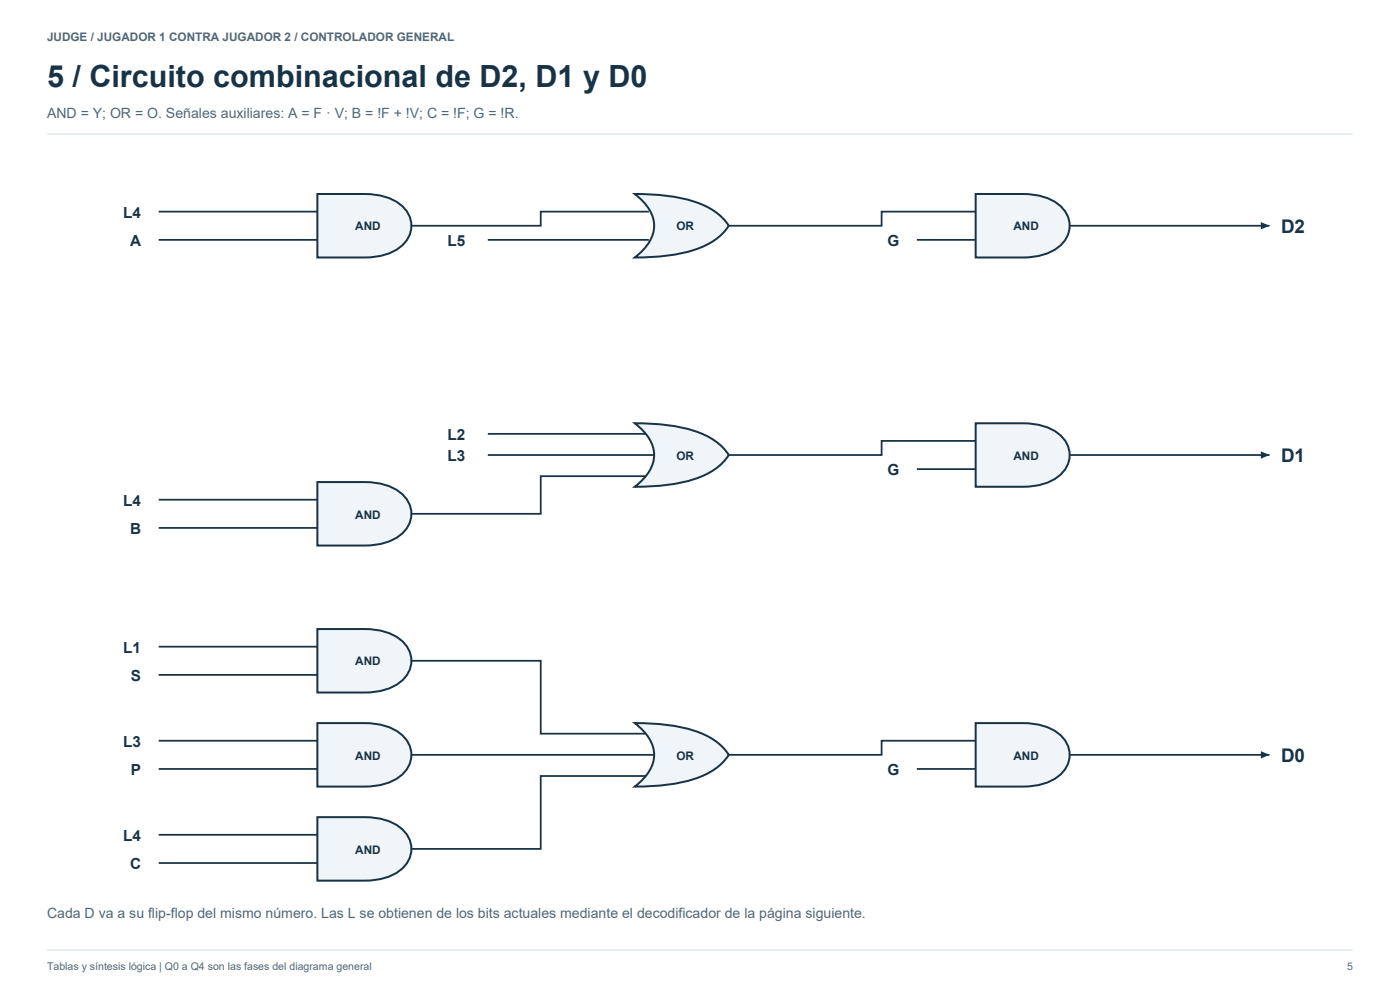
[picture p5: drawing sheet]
<svg xmlns="http://www.w3.org/2000/svg" width="420mm" height="297mm" viewBox="0 0 420 297" stroke-linecap="round" stroke-linejoin="round" font-family="sans-serif">
<path d="M14.1 40.2h391.9M14.1 285h391.9" fill="none" stroke="#d2dfe7" stroke-width=".3"/>
<path d="M95.2 58.2h14.2a16.2 16.2 0 0 1 11.9 4.2 7.9 7.9 0 0 1-2.3 12.5 17.9 17.9 0 0 1-9.6 2.4h-14.2z" fill-rule="evenodd" fill="#eff5f8" stroke="#183346" stroke-width=".6"/>
<path d="M47.6 63.5h47.6M47.6 72h47.6" fill="none" stroke="#183346" stroke-width=".53"/>
<path d="M190.5 58.2a47.9 47.9 0 0 1 22.2 4.1 16 16 0 0 1 6 5.4 19.6 19.6 0 0 1-12 7.8 62.9 62.9 0 0 1-16.2 1.8 12 12 0 0 0 5.7-10.8 13.1 13.1 0 0 0-5.7-8.3z" fill-rule="evenodd" fill="#eff5f8" stroke="#183346" stroke-width=".6"/>
<path d="M146.4 72h48.3M194.7 63.5h-32.4v4.2h-38.8" fill="none" stroke="#183346" stroke-width=".53"/>
<path d="M292.8 58.2h14.1a16.2 16.2 0 0 1 12 4.2 7.9 7.9 0 0 1-2.4 12.5 17.9 17.9 0 0 1-9.6 2.4h-14.1z" fill-rule="evenodd" fill="#eff5f8" stroke="#183346" stroke-width=".6"/>
<path d="M275.2 72h17.6M292.8 63.5h-28.2v4.2h-45.9M321 67.7h60" fill="none" stroke="#183346" stroke-width=".53"/>
<path d="M378.4 66.6l2.6 1.1-2.6 1.1z" fill="#183346"/>
<path d="M95.2 144.6h14.2a16.2 16.2 0 0 1 11.9 4.3 7.9 7.9 0 0 1-2.3 12.5 17.9 17.9 0 0 1-9.6 2.3h-14.2z" fill-rule="evenodd" fill="#eff5f8" stroke="#183346" stroke-width=".6"/>
<path d="M47.6 149.9h47.6M47.6 158.4h47.6" fill="none" stroke="#183346" stroke-width=".53"/>
<path d="M190.5 127a47.9 47.9 0 0 1 22.2 4.1 16 16 0 0 1 6 5.4 19.6 19.6 0 0 1-12 7.8 62.9 62.9 0 0 1-16.2 1.7 12 12 0 0 0 5.7-10.7 13.1 13.1 0 0 0-5.7-8.3z" fill-rule="evenodd" fill="#eff5f8" stroke="#183346" stroke-width=".6"/>
<path d="M146.4 130.2h47.3M146.4 136.5h49.9M193.7 142.9h-31.4v11.3h-38.8" fill="none" stroke="#183346" stroke-width=".53"/>
<path d="M292.8 127h14.1a16.2 16.2 0 0 1 12 4.2 7.9 7.9 0 0 1-2.4 12.5 17.9 17.9 0 0 1-9.6 2.3h-14.1z" fill-rule="evenodd" fill="#eff5f8" stroke="#183346" stroke-width=".6"/>
<path d="M292.8 132.3h-28.2v4.2h-45.9M321 136.5h60M275.2 140.8h17.6" fill="none" stroke="#183346" stroke-width=".53"/>
<path d="M378.4 135.4l2.6 1.1-2.6 1.1z" fill="#183346"/>
<path d="M95.2 188.7h14.2a16.2 16.2 0 0 1 11.9 4.3 7.9 7.9 0 0 1-2.3 12.5 17.9 17.9 0 0 1-9.6 2.3h-14.2z" fill-rule="evenodd" fill="#eff5f8" stroke="#183346" stroke-width=".6"/>
<path d="M47.6 194h47.6M47.6 202.5h47.6" fill="none" stroke="#183346" stroke-width=".53"/>
<path d="M95.2 217h14.2a16.2 16.2 0 0 1 11.9 4.2 7.9 7.9 0 0 1-2.3 12.5 17.9 17.9 0 0 1-9.6 2.3h-14.2z" fill-rule="evenodd" fill="#eff5f8" stroke="#183346" stroke-width=".6"/>
<path d="M47.6 222.2h47.6M47.6 230.7h47.6" fill="none" stroke="#183346" stroke-width=".53"/>
<path d="M95.2 245.2h14.2a16.2 16.2 0 0 1 11.9 4.2 7.9 7.9 0 0 1-2.3 12.5 17.9 17.9 0 0 1-9.6 2.3h-14.2z" fill-rule="evenodd" fill="#eff5f8" stroke="#183346" stroke-width=".6"/>
<path d="M47.6 250.5h47.6M47.6 258.9h47.6" fill="none" stroke="#183346" stroke-width=".53"/>
<path d="M190.5 217a47.9 47.9 0 0 1 22.2 4.1 16 16 0 0 1 6 5.4 19.6 19.6 0 0 1-12 7.7 62.9 62.9 0 0 1-16.2 1.8 12 12 0 0 0 5.7-10.7 13.1 13.1 0 0 0-5.7-8.3z" fill-rule="evenodd" fill="#eff5f8" stroke="#183346" stroke-width=".6"/>
<path d="M123.5 198.3h38.8v21.8h31.4M123.5 226.5h72.8M193.7 232.8h-31.4v21.9h-38.8" fill="none" stroke="#183346" stroke-width=".53"/>
<path d="M292.8 217h14.1a16.2 16.2 0 0 1 12 4.2 7.9 7.9 0 0 1-2.4 12.5 17.9 17.9 0 0 1-9.6 2.3h-14.1z" fill-rule="evenodd" fill="#eff5f8" stroke="#183346" stroke-width=".6"/>
<path d="M275.2 230.7h17.6M292.8 222.2h-28.2v4.3h-45.9M321 226.5h60" fill="none" stroke="#183346" stroke-width=".53"/>
<path d="M378.4 225.4l2.6 1.1-2.6 1.1z" fill="#183346"/>
<text font-size="9.2" fill="#183346" x="14.1" y="26.1">5 / Circuito combinacional de D2, D1 y D0</text>
<g font-size="5.6" fill="#183346">
<text x="384.4" y="69.8">D2</text>
<text x="384.4" y="138.6">D1</text>
<text x="384.4" y="228.6">D0</text>
</g>
<g font-size="4.6" fill="#183346">
<text x="37" y="65.3">L4</text>
<text x="39" y="73.7">A</text>
<text x="134.3" y="73.7">L5</text>
<text x="266.3" y="73.7">G</text>
<text x="134.3" y="131.9">L2</text>
<text x="134.3" y="138.3">L3</text>
<text x="266.3" y="142.5">G</text>
<text x="37" y="151.7">L4</text>
<text x="39" y="160.2">B</text>
<text x="37" y="195.8">L1</text>
<text x="39.3" y="204.3">S</text>
<text x="37" y="224">L3</text>
<text x="39.3" y="232.5">P</text>
<text x="266.3" y="232.5">G</text>
<text x="37" y="252.2">L4</text>
<text x="39" y="260.7">C</text>
</g>
<g font-size="4.2" fill="#526775">
<text x="14.1" y="35.3">AND = Y; OR = O. Señales auxiliares: A = F · V; B = !F + !V; C = !F; G = !R.</text>
<text x="14.1" y="275.5">Cada D va a su flip-flop del mismo número. Las L se obtienen de los bits actuales mediante el decodificador de la página siguiente.</text>
</g>
<text font-size="3.5" fill="#526775" x="14.1" y="12.3">JUDGE / JUGADOR 1 CONTRA JUGADOR 2 / CONTROLADOR GENERAL</text>
<g font-size="3.5" fill="#183346">
<text x="106.6" y="69.1">AND</text>
<text x="203" y="69.1">OR</text>
<text x="304.2" y="69.1">AND</text>
<text x="203" y="137.9">OR</text>
<text x="304.2" y="137.9">AND</text>
<text x="106.6" y="155.6">AND</text>
<text x="106.6" y="199.7">AND</text>
<text x="106.6" y="227.9">AND</text>
<text x="203" y="227.9">OR</text>
<text x="304.2" y="227.9">AND</text>
<text x="106.6" y="256.1">AND</text>
</g>
<g font-size="3.2" fill="#526775">
<text x="14.1" y="291">Tablas y síntesis lógica | Q0 a Q4 son las fases del diagrama general</text>
<text x="404.3" y="291">5</text>
</g>
</svg>
